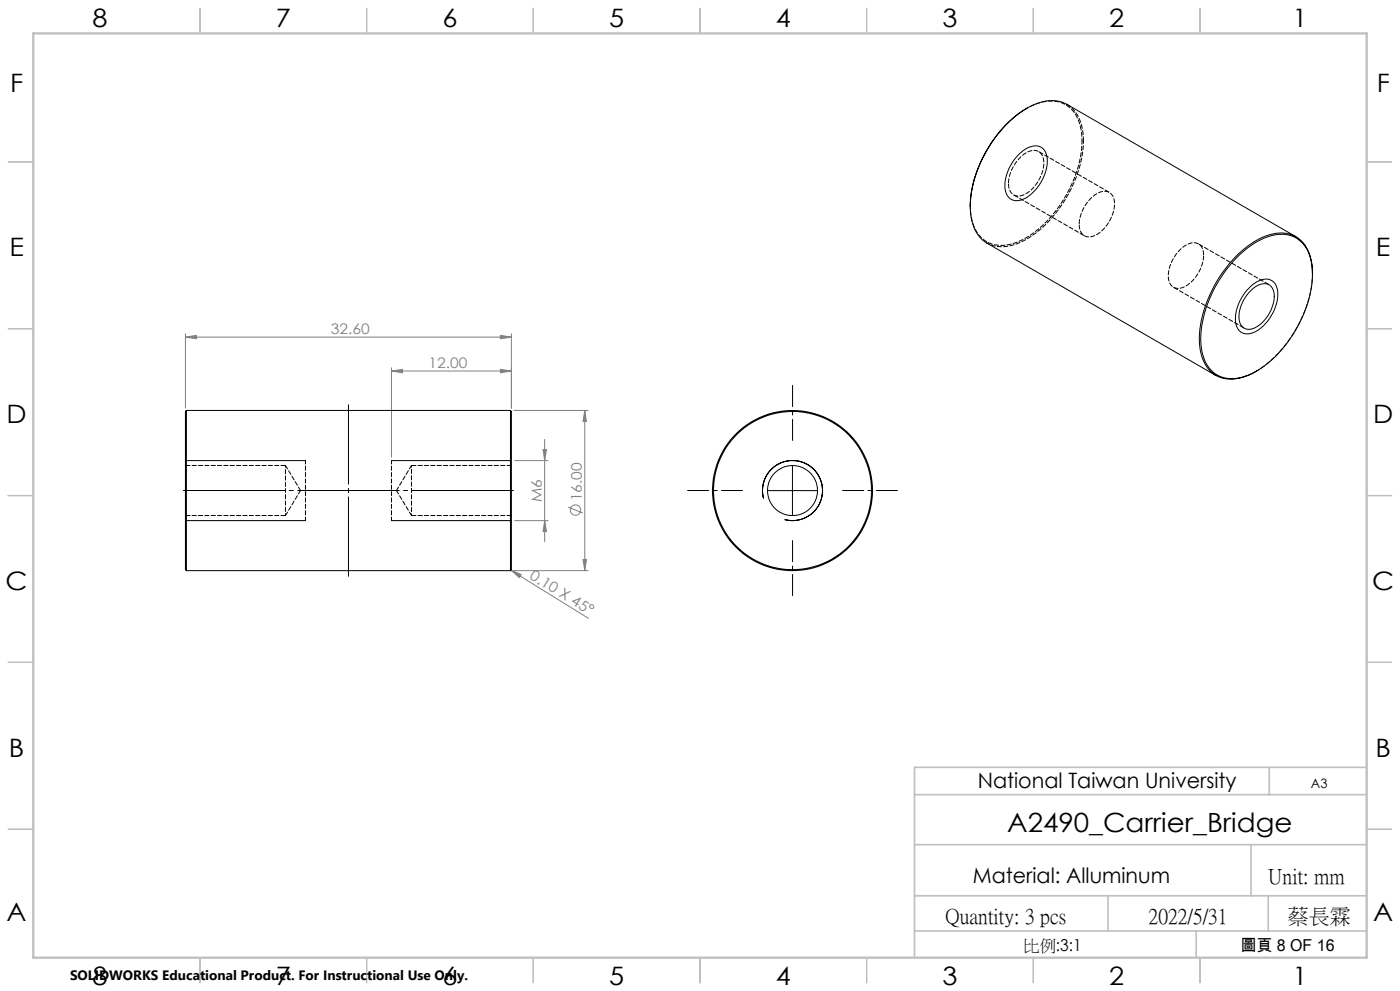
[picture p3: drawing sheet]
<svg xmlns="http://www.w3.org/2000/svg" width="420mm" height="297mm" viewBox="0 0 420 297" stroke-linecap="round" stroke-linejoin="round" font-family="sans-serif">
<g fill="none" stroke="#808080" stroke-width=".3">
<path d="M55.6 101l3.3-.5v1zM55.6 100v22.3M55.6 101h97.8M117.4 111.2l3.3-.5v1zM117.4 110.2v26.8M117.4 111.2h36M150.1 100.5l3.3 .5-3.3 .5zM150.1 110.7l3.3 .5-3.3 .5zM153.4 100v22.3M154.1 123h22.3M154.4 138h10M162.9 134.7h1l-.5 3.3z"/>
<path d="M163.4 131.7v30.7M175.4 123l.5 3.3h-1zM175.4 123v48M154.4 156h10M163.4 156l.5 3.3h-1zM170.4 152l4.5 1.8M153.3 170.9l3.1 1.3-.6 .9zM153.3 170.9l23.2 14.4M154.1 171h22.3M174.9 167.7h1l-.5 3.3z"/>
<circle cx="172.6" cy="152.9" r="1.55"/>
</g>
<path d="M306 46a5.7 5.7 0 0 1 6.3-1.8 5.7 5.7 0 0 1 1.6 6.5 12.8 12.8 0 0 1-7.9 9.3 3.6 3.6 0 0 1-4.5-4.1 13.9 13.9 0 0 1 4.5-9.9zM374.2 86.9a7.1 7.1 0 0 1 6.8-3.1 4.7 4.7 0 0 1 2.3 5.4 13.4 13.4 0 0 1-7.7 10.6 3.6 3.6 0 0 1-5-3.8 13.5 13.5 0 0 1 3.6-9.1zM55.6 138h36M117.4 138h36M237.7 139.5v15M55.6 156h36M117.4 156h36M229.1 149.4a9 9 0 0 1 7.9-11.4 9 9 0 0 1 9.7 9.8 9 9 0 0 1-11.3 7.9M230.3 147h15" fill="none" stroke="#000" stroke-width=".3"/>
<path d="M53.9 147h101.2" fill="none" stroke="#000" stroke-width=".3" stroke-dasharray="30.5 1.3 1.3 1.3" stroke-dashoffset="-1.1"/>
<path d="M104.5 121.3v51.4" fill="none" stroke="#000" stroke-width=".3" stroke-dasharray="30.5 1.3 1.3 1.3" stroke-dashoffset="6.7"/>
<g fill="none" stroke="#c0c0c0" stroke-width=".35">
<path d="M60 2.5v7.5M110 2.5v7.5M160 2.5v7.5M210 2.5v7.5M260 2.5v7.5M310 2.5v7.5M360 2.5v7.5M2.5 48.5h7.5M410 48.5h7.5M2.5 98.5h7.5M410 98.5h7.5M2.5 148.5h7.5"/>
<path d="M410 148.5h7.5M2.5 198.5h7.5M410 198.5h7.5M2.5 248.5h7.5M410 248.5h7.5M60 287v7.5M110 287v7.5M160 287v7.5M210 287v7.5M260 287v7.5M310 287v7.5M360 287v7.5"/>
</g>
<path d="M274.4 238.2h135.6M380.8 230v8.2M410 230h-135.6v56.9M274.4 253.1h135.6M375.3 253.1v15.4M274.4 279h135.7M274.4 268.5h135.6M332.4 268.5v10.5M358.8 279v8M380.5 268.5v10.5" fill="none" stroke="#c0c0c0" stroke-width=".5"/>
<path d="M10 10h400v277h-400z" fill="none" stroke="#c0c0c0" stroke-width=".7"/>
<path d="M237.8 132v-16.5M222.8 147h-16.5M252.8 147h16.5M237.8 162v16.5" fill="none" stroke="#000" stroke-width=".3" stroke-dasharray="30.5 1.3 1.3 1.3" stroke-dashoffset="24.1"/>
<path d="M117.4 138v18M91.6 156v-18" fill="none" stroke="#000" stroke-width=".3" stroke-dasharray="1.3 .6" stroke-dashoffset=".2"/>
<g fill="#808080">
<path d="M153.3 170.9l3.1 1.3-.6 .9z"/>
<path d="M150.1 100.5l3.3 .5-3.3 .5zM55.6 101l3.3-.5v1zM150.1 110.7l3.3 .5-3.3 .5zM117.4 111.2l3.3-.5v1z"/>
<path d="M163.4 156l.5 3.3h-1zM162.9 134.7h1l-.5 3.3zM174.9 167.7h1l-.5 3.3zM175.4 123l.5 3.3h-1z"/>
</g>
<g fill="none" stroke="#000" stroke-width=".3">
<path d="M308 32.5a36.8 36.8 0 0 0-16.9 29.3M371 77.3a20.5 20.5 0 0 1 13.4-7.1 8.9 8.9 0 0 1 8.9 7.7 30.9 30.9 0 0 1-4.9 21.5 29.9 29.9 0 0 1-15.5 13.6 9.1 9.1 0 0 1-12.3-7.7 30.8 30.8 0 0 1 4.6-20.4l2.3-3.5zM388.8 70.9l-68.8-39.6a11.6 11.6 0 0 0-11.2 .7 37.2 37.2 0 0 0-17.7 30.4 11.8 11.8 0 0 0 5 10.4l68.7 39.7M374.8 87.5a5.5 5.5 0 0 1 5.7-2.2 4.3 4.3 0 0 1 1.7 4.8 10.8 10.8 0 0 1-6.8 8.5 3.1 3.1 0 0 1-3.7-3.7 11.5 11.5 0 0 1 3.1-7.4zM393.7 82.2a12.3 12.3 0 0 0-4.7-11.1 10.9 10.9 0 0 0-10.5 .1 36.1 36.1 0 0 0-17.1 21 22.9 22.9 0 0 0-.4 15.9 8.9 8.9 0 0 0 11.6 5l1.9-.6 2.5-1.3M55.9 123v48M55.9 123a3.4 3.4 0 0 0-.3 2.4v43.2a3.4 3.4 0 0 0 .3 2.4M55.9 123h97.2M153.1 123v48M153.1 123a3.4 3.4 0 0 1 .3 2.4v43.2a3.4 3.4 0 0 1-.3 2.4M55.9 171h97.2"/>
<circle cx="237.7" cy="147" r="23.7"/>
<circle cx="237.8" cy="147" r="7.5"/>
<circle cx="237.8" cy="147" r="24"/>
</g>
<path d="M123.4 139.5v15" fill="none" stroke="#000" stroke-width=".3" stroke-dasharray="1.3 .6" stroke-dashoffset=".8"/>
<path d="M85.6 147v-7.5M85.6 154.5v-7.5" fill="none" stroke="#000" stroke-width=".3" stroke-dasharray="1.3 .6" stroke-dashoffset=".7"/>
<path d="M393.8 81.9a37.5 37.5 0 0 1-17 29.4M123.4 139.5l-4.5 7.5M85.6 154.5l4.5-7.5M90.1 147l-4.5-7.5M118.9 147l4.5 7.5" fill="none" stroke="#000" stroke-width=".3" stroke-dasharray="1.3 .6" stroke-dashoffset=".1"/>
<path d="M85.6 139.5h-30M153.4 139.5h-30M55.6 154.5h30M123.4 154.5h30" fill="none" stroke="#000" stroke-width=".3" stroke-dasharray="1.3 .6" stroke-dashoffset="-.1"/>
<path d="M325 42.2a12.4 12.4 0 0 0-4.7-10.8l-.2-.1" fill="none" stroke="#000" stroke-width=".3" stroke-dasharray="1.3 .6"/>
<path d="M307.8 32.6a11.7 11.7 0 0 1 12.2-1.1 11.9 11.9 0 0 1 4.6 10.7M296.1 72.8a11.1 11.1 0 0 0 10.7-.5 37.1 37.1 0 0 0 17.5-24l.5-2.5 .2-3.6" fill="none" stroke="#000" stroke-width=".3" stroke-dasharray="1.3 .6" stroke-dashoffset=".5"/>
<path d="M302.5 55a10.9 10.9 0 0 1 7-9.9 3.1 3.1 0 0 1 3.6 3.8 10.9 10.9 0 0 1-6.9 9.8 3.1 3.1 0 0 1-3.7-3.7M304.1 58.4l21.2 12.3M332.8 57.7l-21.2-12.3M323.8 67.2a10.9 10.9 0 0 1 6.9-9.8 3.1 3.1 0 0 1 3.7 3.7 10.9 10.9 0 0 1-7 9.8 3.1 3.1 0 0 1-3.6-3.7M361.1 76.5a3.2 3.2 0 0 0-1.6-3.4 3.2 3.2 0 0 0-3.7 .4 10.9 10.9 0 0 0-5.1 10.9 3.1 3.1 0 0 0 5.1 1.3 11.7 11.7 0 0 0 5.3-9.2M352 86.1l21.3 12.2M380.8 85.3l-21.3-12.2" fill="none" stroke="#000" stroke-width=".3" stroke-dasharray="1.3 .6" stroke-dashoffset="-.2"/>
<path d="M324.6 42.2a37 37 0 0 1-17 29.2 11.9 11.9 0 0 1-11.5 1.1 11.9 11.9 0 0 1-5-10.9" fill="none" stroke="#000" stroke-width=".3" stroke-dasharray="1.3 .6" stroke-dashoffset=".3"/>
<text font-size="7.9" x="302.2" y="249.3">A2490_Carrier_Bridge</text>
<g font-size="7.6">
<text x="27.7" y="8.2">8</text>
<text x="82.7" y="8.2">7</text>
<text x="132.7" y="8.2">6</text>
<text x="182.7" y="8.2">5</text>
<text x="232.7" y="8.2">4</text>
<text x="282.7" y="8.2">3</text>
<text x="332.7" y="8.2">2</text>
<text x="387.7" y="8.2">1</text>
<text x="3" y="27.5">F</text>
<text x="413" y="27.5">F</text>
<text x="2.8" y="76.7">E</text>
<text x="412.8" y="76.7">E</text>
<text x="2" y="126.7">D</text>
<text x="412" y="126.7">D</text>
<text x="1.7" y="176.7">C</text>
<text x="411.7" y="176.7">C</text>
<text x="2.7" y="226.7">B</text>
<text x="412.7" y="226.7">B</text>
<text x="2" y="276">A</text>
<text x="412" y="276">A</text>
<text x="27.7" y="295.2">8</text>
<text x="82.7" y="295.2">7</text>
<text x="132.7" y="295.2">6</text>
<text x="182.7" y="295.2">5</text>
<text x="232.7" y="295.2">4</text>
<text x="282.7" y="295.2">3</text>
<text x="332.7" y="295.2">2</text>
<text x="387.7" y="295.2">1</text>
</g>
<g font-size="6.3">
<text x="293.3" y="236.3">National Taiwan University</text>
<text x="291.9" y="264.7">Material: Alluminum</text>
<text x="380.5" y="264.6">Unit: mm</text>
<text x="283.7" y="276.6">Quantity: 3 pcs</text>
<text x="344.6" y="276.6">2022/5/31</text>
<text x="386.3" y="276.6">蔡長霖</text>
</g>
<g font-size="4.9">
<text x="307" y="285">比例:3:1</text>
<text x="372.1" y="285.1">圖頁 8 OF 16</text>
</g>
<g font-size="4.4" fill="#808080">
<text x="99.3" y="100.1">32.60</text>
<text x="128.6" y="110.3">12.00</text>
<text x="162.6" y="150.5" transform="rotate(-90 162.6 150.5)">M6</text>
<text x="174.5" y="150.3" transform="rotate(-90 174.5 150.3)">16.00</text>
<text x="158.7" y="173.2" transform="rotate(32 158.7 173.2)">0.10 X 45°</text>
</g>
<text font-size="4.1" x="21" y="293.7">SOLIDWORKS Educational Product. For Instructional Use Only.</text>
<text font-size="3.9" x="393.3" y="236.2">A3</text>
</svg>
